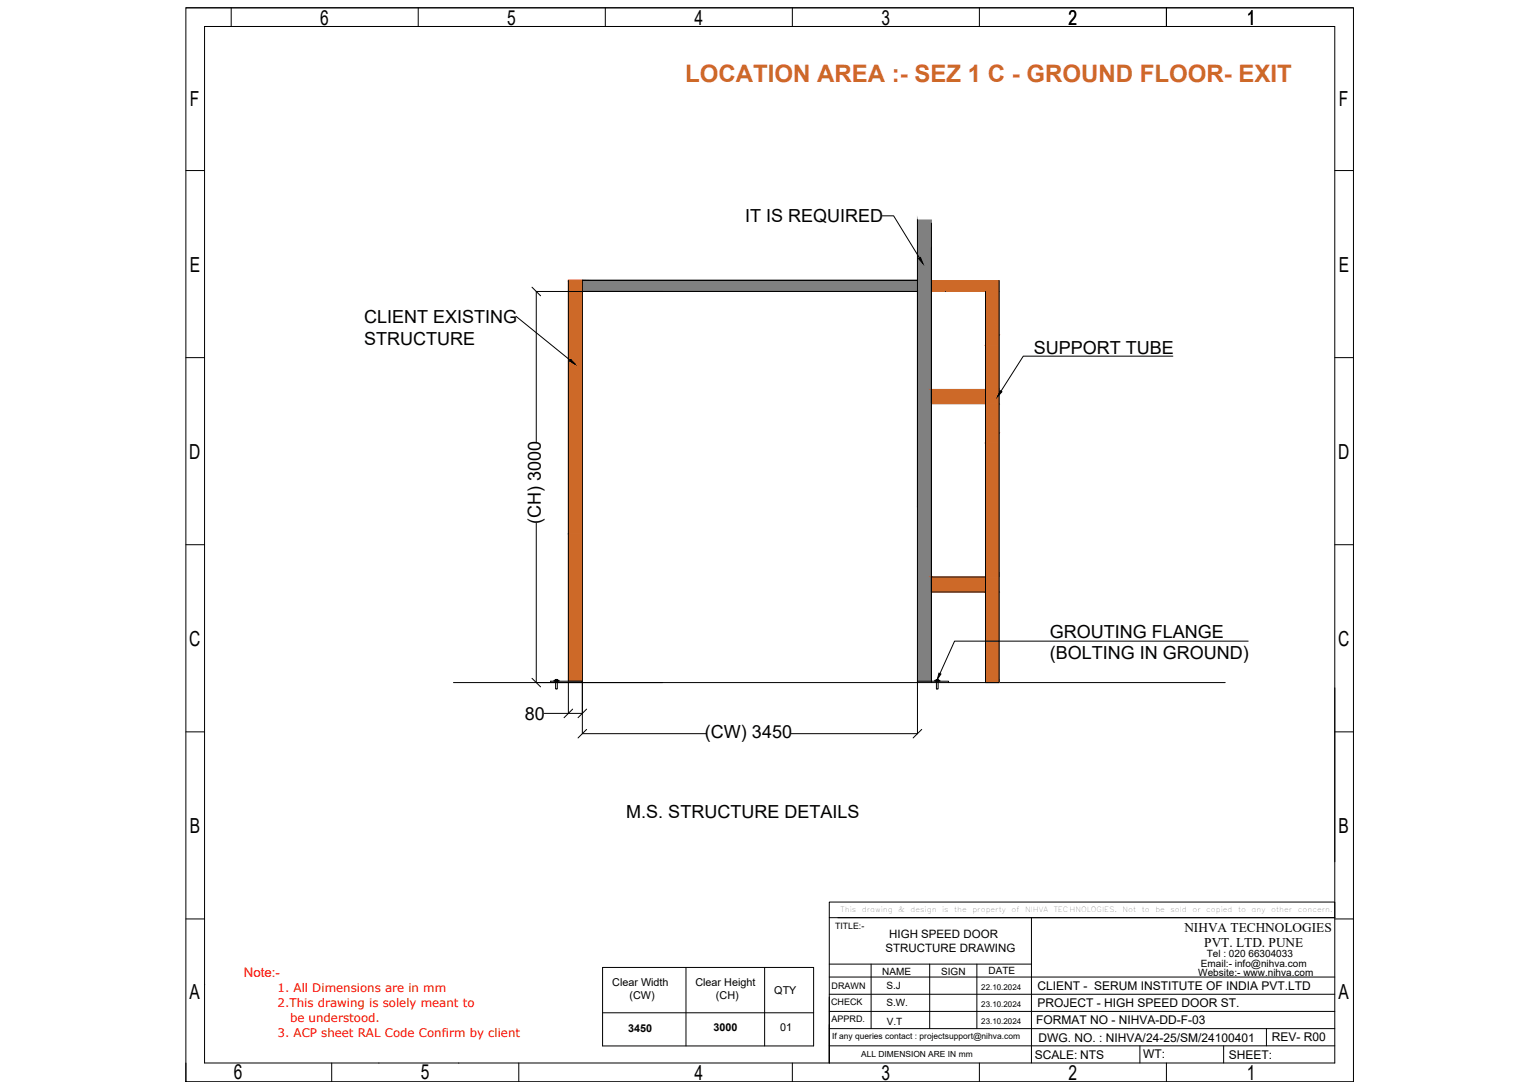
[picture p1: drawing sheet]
<svg xmlns="http://www.w3.org/2000/svg" width="1189mm" height="841mm" viewBox="0 0 1189 841" stroke-linecap="round" stroke-linejoin="round" font-family="sans-serif">
<!-- layer: 0 -->
<g fill="none" stroke="#000" stroke-width=".77">
<path d="M144 6h902v829h-902zM144 6h902M179 6v14M323 6v14M468 6v14M612 6v14M757 6v14M901 6v14M158 20h873v801h-873zM158 20h873M144 132h14M1031 132h15"/>
<path d="M682 167h8l20 32M709 170v397h-98M720 172v355M439 217v309M709 217h-259v350h95M772 217v310h-11v-302M411 222l7 6M709 225h-295v116M730 225h.1M399 244l41 34M144 276h14M906 275h-116l-17 27"/>
<path d="M1031 276h15M720 301v11M414 404v123M144 421h14M1031 421h15M720 446h41v11h-41zM964 495h-227l-11 25M350 527h596M411 524l7 6M429 525h2h-1h1v7h-2v-7h1zM429 525h-1v1h3M430 526h20v1"/>
<path d="M431 526h-6v1M431 525h1v1h-1M439 527v24M709 527v-1h24v1M723 525h-1v1h4v-1h-1M723 525h2h-1h1v7h-2v-7h1h-1zM1031 531v135M420 551h30M442 548l-6 6M453 548l-6 6M144 565h14M453 563l-6 7"/>
<path d="M712 563l-7 7M1031 565h15M641 697h390v12h-390zM144 710h14M641 709v112M647 709h384M797 709v112M1031 710h15M465 747h164v61h-164zM530 747v61M591 747v61M641 755h390"/>
<path d="M641 745h156M673 745v49M718 745v49M755 745v49M158 760h.1M641 768h390M465 782h164M641 794h390M641 781h390M978 794v14M641 808h390M881 808v13"/>
<path d="M945 808v13M144 821v14M256 821v14M293 821h.1M354 821h.1M401 821v14M612 821v14M757 821v14M901 821v14"/>
</g>
<g fill="#808080" stroke="#808080" stroke-width=".77">
<path d="M709 170l11 51v-51zM709 170l11 51h-11z"/>
<path d="M450 217l259 4v-4zM450 217l259 4h-259z"/>
<path d="M709 221l11 4v-4zM709 221l11 4h-11z"/>
<path d="M450 221l259 4v-4zM450 221l259 4h-259z"/>
<path d="M709 225l11 167v-167zM709 225l11 167h-11z"/>
<path d="M709 392l11 134v-134zM709 392l11 134h-11z"/>
</g>
<g fill="#cd6928" stroke="#cd6928" stroke-width=".77">
<path d="M761 225h11v34z"/>
<path d="M761 312h11v22z"/>
<path d="M439 216l11 196v-196zM439 216l11 196h-11z"/>
<path d="M439 412l11 114v-114zM439 412l11 114h-11z"/>
<path d="M720 217l52 8v-8zM720 217l52 8h-52z"/>
<path d="M761 225v34h11zM761 259h11l-11 8zM761 267h11v-8z"/>
<path d="M761 267l11 34v-34zM761 267l11 34h-11z"/>
<path d="M761 301l11 11v-11zM761 301l11 11h-11z"/>
<path d="M720 301l41 11v-11zM720 301l41 11h-41z"/>
<path d="M761 312v22h11zM761 334h11l-11 8zM761 342h11v-8z"/>
<path d="M761 342l11 104v-104zM761 342l11 104h-11z"/>
<path d="M761 446l11 11v-11zM761 446l11 11h-11z"/>
<path d="M720 446l41 11v-11zM720 446l41 11h-41z"/>
<path d="M761 457l11 70v-70zM761 457l11 70h-11z"/>
</g>
<path d="M710 200l1-1 2 5zM441 278l3 3-4-2zM773 302l1 1-3 3zM725 520l2 1-3 4z" fill="#000" stroke="#000" stroke-width=".77"/>
<text font-size="18.5" fill="#cd6928" x="529" y="64">LOCATION AREA :- SEZ 1 C - GROUND FLOOR- EXIT</text>
<g font-size="16">
<text x="247" y="19">6</text>
<text x="392" y="19">5</text>
<text x="537" y="19">4</text>
<text x="681" y="19">3</text>
<text x="825" y="19">2</text>
<text x="963" y="19">1</text>
<text x="147" y="82">F</text>
<text x="1034" y="82">F</text>
<text x="147" y="210">E</text>
<text x="1034" y="210">E</text>
<text x="146" y="354">D</text>
<text x="1034" y="354">D</text>
<text x="146" y="499">C</text>
<text x="1034" y="499">C</text>
<text x="147" y="643">B</text>
<text x="1034" y="643">B</text>
<text x="146" y="771">A</text>
<text x="1034" y="771">A</text>
<text x="181" y="834">6</text>
<text x="325" y="834">5</text>
<text x="537" y="834">4</text>
<text x="681" y="834">3</text>
<text x="825" y="834">2</text>
<text x="963" y="834">1</text>
</g>
<g font-size="13.9">
<text x="576" y="171">IT IS REQUIRED</text>
<text x="281" y="249">CLIENT EXISTING</text>
<text x="281" y="266">STRUCTURE</text>
<text x="799" y="273">SUPPORT TUBE</text>
<text x="418" y="405" transform="rotate(-90 418 405)">(CH) 3000</text>
<text x="811" y="492">GROUTING FLANGE</text>
<text x="811" y="509">(BOLTING IN GROUND)</text>
<text x="406" y="556">80</text>
<text x="545" y="570">(CW) 3450</text>
<text x="484" y="632">M.S. STRUCTURE DETAILS</text>
</g>
<g font-size="10.3">
<text x="915" y="720">NIHVA TECHNOLOGIES</text>
<text x="930" y="731">PVT. LTD. PUNE</text>
</g>
<text font-size="10.2" fill="#f00" x="188" y="755">Note:-</text>
<g font-size="9.3">
<text x="801" y="765">CLIENT - SERUM INSTITUTE OF INDIA PVT.LTD</text>
<text x="801" y="778">PROJECT - HIGH SPEED DOOR ST.</text>
<text x="800" y="791">FORMAT NO - NIHVA-DD-F-03</text>
<text x="802" y="805">DWG. NO. : NIHVA/24-25/SM/24100401</text>
<text x="983" y="804">REV- R00</text>
<text x="799" y="818">SCALE: NTS</text>
<text x="883" y="817">WT:</text>
<text x="949" y="818">SHEET:</text>
</g>
<g font-size="9.1" fill="#f00">
<text x="214" y="766">1. All Dimensions are in mm</text>
<text x="214" y="778">2.This drawing is solely meant to</text>
<text x="224" y="790">be understood.</text>
<text x="214" y="801">3. ACP sheet RAL Code Confirm by client</text>
</g>
<g font-size="8.9">
<text x="687" y="724">HIGH SPEED DOOR</text>
<text x="684" y="735">STRUCTURE DRAWING</text>
</g>
<g font-size="8.3">
<text x="473" y="762">Clear Width</text>
<text x="537" y="762">Clear Height</text>
<text x="598" y="767">QTY</text>
<text x="486" y="772">(CW)</text>
<text x="553" y="772">(CH)</text>
<text x="485" y="797">3450</text>
<text x="551" y="796">3000</text>
<text x="603" y="796">01</text>
</g>
<g font-size="7.7">
<text x="932" y="739">Tel : 020 66304033</text>
<text x="928" y="747">Email:- info@nihva.com</text>
<text x="682" y="753">NAME</text>
<text x="727" y="753">SIGN</text>
<text x="764" y="753">DATE</text>
<text x="926" y="754">Website:- www.nihva.com</text>
<text x="685" y="764">S.J</text>
<text x="685" y="777">S.W.</text>
<text x="685" y="791">V.T</text>
</g>
<g font-size="7">
<text x="642" y="764">DRAWN</text>
<text x="642" y="776">CHECK</text>
<text x="642" y="789">APPRD.</text>
</g>
<text font-size="6.8" x="645" y="717">TITLE:-</text>
<g font-size="6.5">
<text x="643" y="802">If any queries contact : projectsupport@nihva.com</text>
<text x="665" y="817">ALL DIMENSION ARE IN mm</text>
</g>
<g font-size="6.2">
<text x="758" y="764">22.10.2024</text>
<text x="758" y="778">23.10.2024</text>
<text x="758" y="791">23.10.2024</text>
</g>
<g font-size="5.6">
<text x="649" y="704">This</text>
<text x="666" y="704">drawing</text>
<text x="694" y="704">&amp;</text>
<text x="703" y="704">design</text>
<text x="737" y="704">the</text>
<text x="751" y="704">property</text>
<text x="781" y="704">of</text>
<text x="792" y="704">NIHVA</text>
<text x="814" y="704">TECHNOLOGIES.</text>
<text x="867" y="704">Not</text>
<text x="882" y="704">to</text>
<text x="893" y="704">be</text>
<text x="904" y="704">sold</text>
<text x="921" y="704">or</text>
<text x="932" y="704">copied</text>
<text x="956" y="704">to</text>
<text x="967" y="704">any</text>
<text x="982" y="704">other</text>
<text x="1003" y="704">concern.</text>
</g>
</svg>
